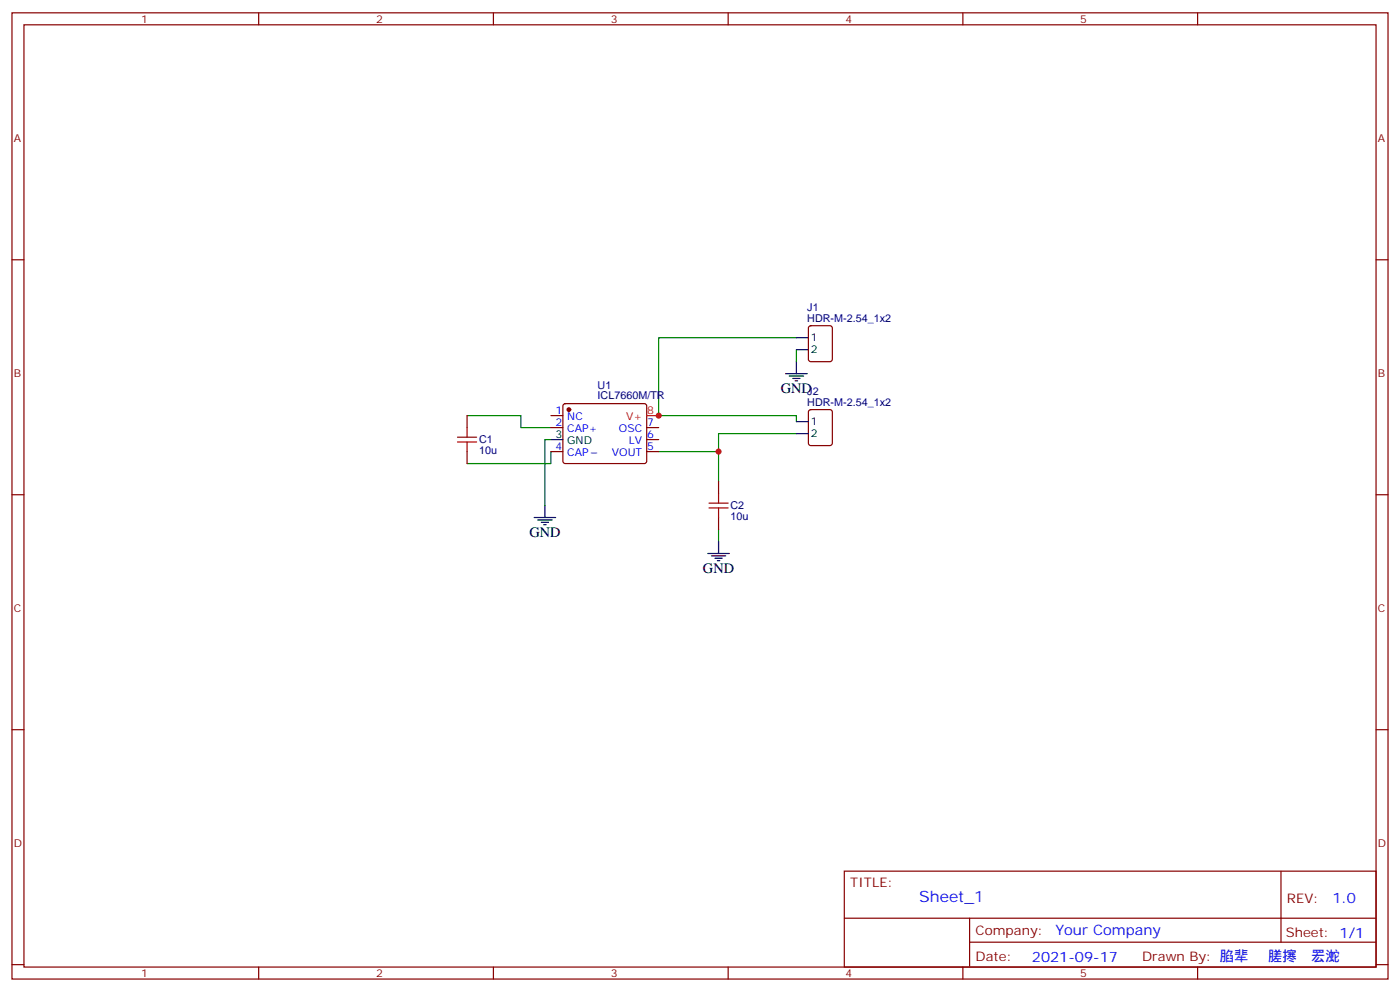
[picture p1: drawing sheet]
<svg xmlns="http://www.w3.org/2000/svg" width="412mm" height="292mm" viewBox="0 0 412 292" stroke-linecap="round" stroke-linejoin="round" font-family="sans-serif">
<g fill="none" stroke="#870000" stroke-width=".35">
<path d="M3.5 3.8h405.4v284.3h-405.4zM7.1 7.3h398.2v277.3h-398.2zM76.2 3.8v3.5M145.3 3.8v3.5M214.5 3.8v3.5M283.6 3.8v3.5M352.8 3.8v3.5M3.5 76.4h3.6M405.3 76.4h3.6M238.4 96.1l.4-.3h5.7l.6 .5 .1 9.4-.5 .7h-5.9l-.6-.4-.1-9.4zM166 119l.5-.2h23.3l.5 .2 .2 .5-.1 16.5-.6 .4h-23.6l-.4-.7v-16.2zM137.6 122.3v3.5"/>
<path d="M137.6 132.9v3.5M162.3 122.3h3.5M162.3 125.8h3.5M162.3 132.9h3.5M190.5 125.8h3.5M190.5 132.9h3.5M190.5 129.4h3.5M238.4 120.8l.4-.3h5.7l.6 .5 .1 9.4-.5 .7h-5.9l-.6-.4-.1-9.5zM3.5 145.6h3.6M211.7 141.7v3.5M211.7 152.3v3.5M405.3 145.6h3.6"/>
<path d="M3.5 214.7h3.6M405.3 214.7h3.6M248.7 256.4h156.6v28.2h-156.6zM377.3 256.4v20.9M248.7 270.2h156.5M285.6 277.3h119.6M285.6 270.2v14.1M3.5 283.9h3.6M76.2 284.6v3.5M145.3 284.6v3.5M214.5 284.6v3.5M283.6 284.6v3.5"/>
<path d="M352.8 284.6v3.5M405.3 283.9h3.6"/>
</g>
<path d="M234.6 99.4h-40.6v22.9h40.6v1.8M234.6 102.9v3.5M137.6 122.3h15.9v3.5h8.8M162.3 129.4h-1.8v19.4M162.3 132.9v3.5h-24.7M194 132.9h17.7v8.8M234.6 127.6h-22.9v5.3M211.7 155.8v3.5" fill="none" stroke="#008700" stroke-width=".35"/>
<g fill="none" stroke="#000" stroke-width=".35">
<path d="M234.6 99.4h3.5M231.4 110h6.4M232.5 110.7h4.2M233.5 111.4h2.2M234.2 112.1h.7M234.6 106.4v3.6M234.6 102.9h3.5M162.3 129.4h3.5M234.6 124.1h3.5M234.6 127.6h3.5M157.3 152.3h6.4M158.4 153h4.2"/>
<path d="M159.5 153.7h2.1M160.2 154.4h.7M160.5 148.8v3.5M211.7 159.3v3.6M208.5 162.9h6.3M209.5 163.6h4.3M210.6 164.3h2.1M211.3 165h.7"/>
</g>
<path d="M134.8 130.1h5.6M134.8 128.7h5.6M137.6 125.8v2.9M137.6 130.1v2.8M208.8 149.5h5.7M208.8 148.1h5.7M211.7 145.2v2.9M211.7 149.5v2.8" fill="none" stroke="#a10000" stroke-width=".35"/>
<circle cx="167.6" cy="120.5" r=".53" fill="#870000" stroke="#870000" stroke-width=".35"/>
<path d="M190.5 122.3h3.5" fill="none" stroke="#f00" stroke-width=".35"/>
<g fill="#c00">
<circle cx="211.7" cy="132.9" r=".88"/>
<circle cx="194" cy="122.3" r=".88"/>
</g>
<text font-size="4.6" fill="#00f" x="270.8" y="265.4">Sheet_1</text>
<g font-size="4.2">
<text x="230" y="115.6">GND</text>
<text x="155.9" y="157.9">GND</text>
<text x="207.1" y="168.5">GND</text>
</g>
<g font-size="4.2" fill="#00f">
<text x="392.5" y="265.6">1.0</text>
<text x="310.9" y="275.2">Your Company</text>
<text x="304" y="283">2021-09-17</text>
</g>
<g font-size="3.9" fill="#800">
<text x="250.5" y="260.9">TITLE:</text>
<text x="379.1" y="265.6">REV:</text>
<text x="287.4" y="275.1">Company:</text>
<text x="378.7" y="275.8">Sheet: 1/1</text>
<text x="287.4" y="282.8">Date:</text>
<text x="336.4" y="282.9">Drawn By: 䐄㹃쐰 䐤㩃ч䍔㵃ꐾ</text>
</g>
<g font-size="3.2" fill="#800">
<text x="41.6" y="6.8">1</text>
<text x="110.8" y="6.8">2</text>
<text x="179.9" y="6.8">3</text>
<text x="249.1" y="6.8">4</text>
<text x="318.2" y="6.8">5</text>
<text x="4.1" y="41.9">A</text>
<text x="405.9" y="41.9">A</text>
<text x="4.1" y="111">B</text>
<text x="405.9" y="111">B</text>
<text x="4.1" y="180.2">C</text>
<text x="405.9" y="180.2">C</text>
<text x="4.1" y="249.3">D</text>
<text x="405.9" y="249.3">D</text>
<text x="41.6" y="287.6">1</text>
<text x="110.8" y="287.6">2</text>
<text x="179.9" y="287.6">3</text>
<text x="249.1" y="287.6">4</text>
<text x="318.2" y="287.6">5</text>
</g>
<g font-size="3.2" fill="#000080">
<text x="237.8" y="94.8">HDR-M-2.54_1x2</text>
<text x="237.8" y="91.6">J1</text>
<text x="176" y="117.5">ICL7660M/TR</text>
<text x="176.1" y="114.4">U1</text>
<text x="237.8" y="119.5">HDR-M-2.54_1x2</text>
<text x="237.8" y="116.3">J2</text>
<text x="141.1" y="130.5">C1</text>
<text x="141.1" y="133.7">10u</text>
<text x="215.2" y="149.9">C2</text>
<text x="215.2" y="153.1">10u</text>
</g>
<g font-size="3.2">
<text x="238.8" y="100.4">1</text>
<text x="238.8" y="104">2</text>
<text x="238.8" y="125.1">1</text>
<text x="163.6" y="129">3</text>
<text x="167.1" y="130.8">GND</text>
<text x="238.8" y="128.7">2</text>
</g>
<g font-size="3.2" fill="#00f">
<text x="163.6" y="122">1</text>
<text x="163.6" y="125.5">2</text>
<text x="167.1" y="123.7">NC</text>
<text x="190.7" y="125.5">7</text>
<text x="167.1" y="127.2">CAP+</text>
<text x="182.3" y="127.2">OSC</text>
<text x="185.3" y="130.8">LV</text>
<text x="190.7" y="129">6</text>
<text x="163.6" y="132.5">4</text>
<text x="167.1" y="134.3">CAP</text>
<text x="180.3" y="134.3">VOUT</text>
<text x="190.7" y="132.5">5</text>
</g>
<g font-size="3.2" fill="#f00">
<text x="184.4" y="123.7">V+</text>
<text x="190.7" y="122">8</text>
</g>
</svg>
